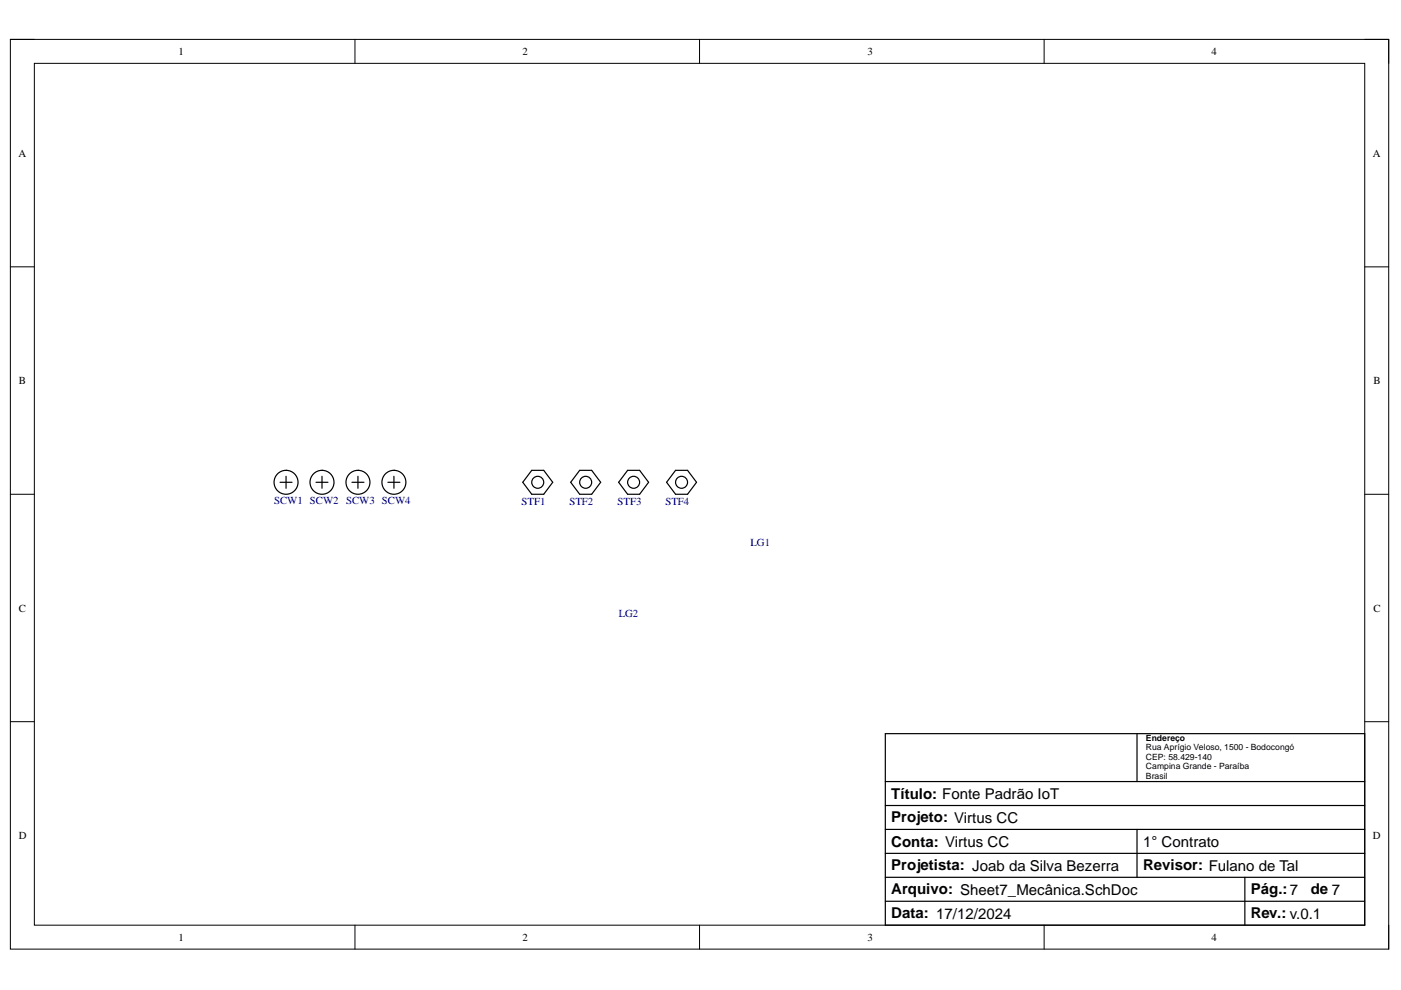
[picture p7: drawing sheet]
<svg xmlns="http://www.w3.org/2000/svg" width="297mm" height="210mm" viewBox="0 0 297 210" stroke-linecap="round" stroke-linejoin="round" font-family="sans-serif">
<path d="M2.2 8.4h292.2v192.8h-292.2z" fill="none" stroke="#000" stroke-width=".21"/>
<path d="M7.3 13.4h282v182.8h-282z" fill-rule="evenodd" fill="#fff"/>
<g fill="none" stroke="#000" stroke-width=".21">
<path d="M2.2 8.4h5.1M7.3 13.4h282v182.8h-282zM75.3 8.4v5M148.3 8.4v5M221.4 8.4v5M289.3 8.4h5.1v5M2.2 56.6h5.1M289.3 56.6h5.1M2.2 104.8h5.1M289.3 104.8h5.1M2.2 153h5.1M289.3 153h5.1"/>
<path d="M75.3 196.2v5M148.3 196.2v5M221.4 196.2v5M294.4 196.2v5"/>
</g>
<g fill="none" stroke="#000" stroke-width=".25">
<path d="M112.7 99.7h2.6l1.9 2.6-1.9 2.5h-2.6l-1.9-2.5zM122.9 99.7h2.5l2 2.6-2 2.5h-2.5l-1.9-2.5zM133.1 99.7h2.5l1.9 2.6-1.9 2.5h-2.5l-1.9-2.5zM143.2 99.7h2.6l1.9 2.6-1.9 2.5h-2.6l-1.9-2.5zM59.4 102.3h2.5M60.6 101v2.5M67 102.3h2.5M68.3 101v2.5M74.6 102.3h2.6M75.9 101v2.5M82.2 102.3h2.6M83.5 101v2.5"/>
<path d="M187.7 155.6h101.6v40.6h-101.6zM241.1 155.6v10.1M187.7 175.9h101.6M187.7 170.8h101.6M187.7 165.7h101.6M241.1 175.9v10.1M187.7 191.1h101.6M187.7 186h101.6M187.7 180.9h101.6M263.9 186v10.2"/>
<circle cx="60.6" cy="102.3" r="2.54"/>
<circle cx="68.3" cy="102.3" r="2.54"/>
<circle cx="75.9" cy="102.3" r="2.54"/>
<circle cx="83.5" cy="102.3" r="2.54"/>
<circle cx="114" cy="102.3" r="1.27"/>
<circle cx="124.2" cy="102.3" r="1.27"/>
<circle cx="134.3" cy="102.3" r="1.27"/>
<circle cx="144.5" cy="102.3" r="1.27"/>
</g>
<g font-size="3.2">
<text x="189" y="169.3">Título: Fonte Padrão IoT</text>
<text x="189" y="174.4">Projeto: Virtus CC</text>
<text x="189" y="179.5">Conta: Virtus CC</text>
<text x="242.3" y="179.6">1° Contrato</text>
<text x="189" y="184.6">Projetista: Joab da Silva Bezerra</text>
<text x="242.3" y="184.6">Revisor: Fulano de Tal</text>
<text x="189" y="189.6">Arquivo: Sheet7_Mecânica.SchDoc</text>
<text x="265.2" y="189.6">Pág.:7</text>
<text x="277.9" y="189.6">de 7</text>
<text x="189" y="194.7">Data: 17/12/2024</text>
<text x="265.2" y="194.7">Rev.: v.0.1</text>
</g>
<g font-size="2.3">
<text x="37.8" y="11.7">1</text>
<text x="110.7" y="11.7">2</text>
<text x="183.9" y="11.7">3</text>
<text x="256.8" y="11.7">4</text>
<text x="3.9" y="33.2">A</text>
<text x="291.1" y="33.2">A</text>
<text x="4" y="81.4">B</text>
<text x="291.2" y="81.4">B</text>
<text x="4" y="129.7">C</text>
<text x="291.2" y="129.7">C</text>
<text x="4" y="177.9">D</text>
<text x="291.1" y="177.9">D</text>
<text x="37.8" y="199.5">1</text>
<text x="110.7" y="199.5">2</text>
<text x="183.9" y="199.5">3</text>
<text x="256.8" y="199.5">4</text>
</g>
<g font-size="2.3" fill="#000080">
<text x="58.1" y="106.8">SCW1 SCW2 SCW3 SCW4</text>
<text x="110.6" y="107.1">STF1</text>
<text x="120.7" y="107.1">STF2</text>
<text x="130.9" y="107.1">STF3</text>
<text x="141.1" y="107.1">STF4</text>
<text x="159.1" y="115.7">LG1</text>
<text x="131.2" y="130.9">LG2</text>
</g>
<g font-size="1.8">
<text x="243" y="157.1">Endereço</text>
<text x="243" y="159.1">Rua Aprígio Veloso, 1500 - Bodocongó</text>
<text x="243" y="161.1">CEP: 58.429-140</text>
<text x="243" y="163.1">Campina Grande - Paraíba</text>
<text x="243" y="165.2">Brasil</text>
</g>
</svg>
